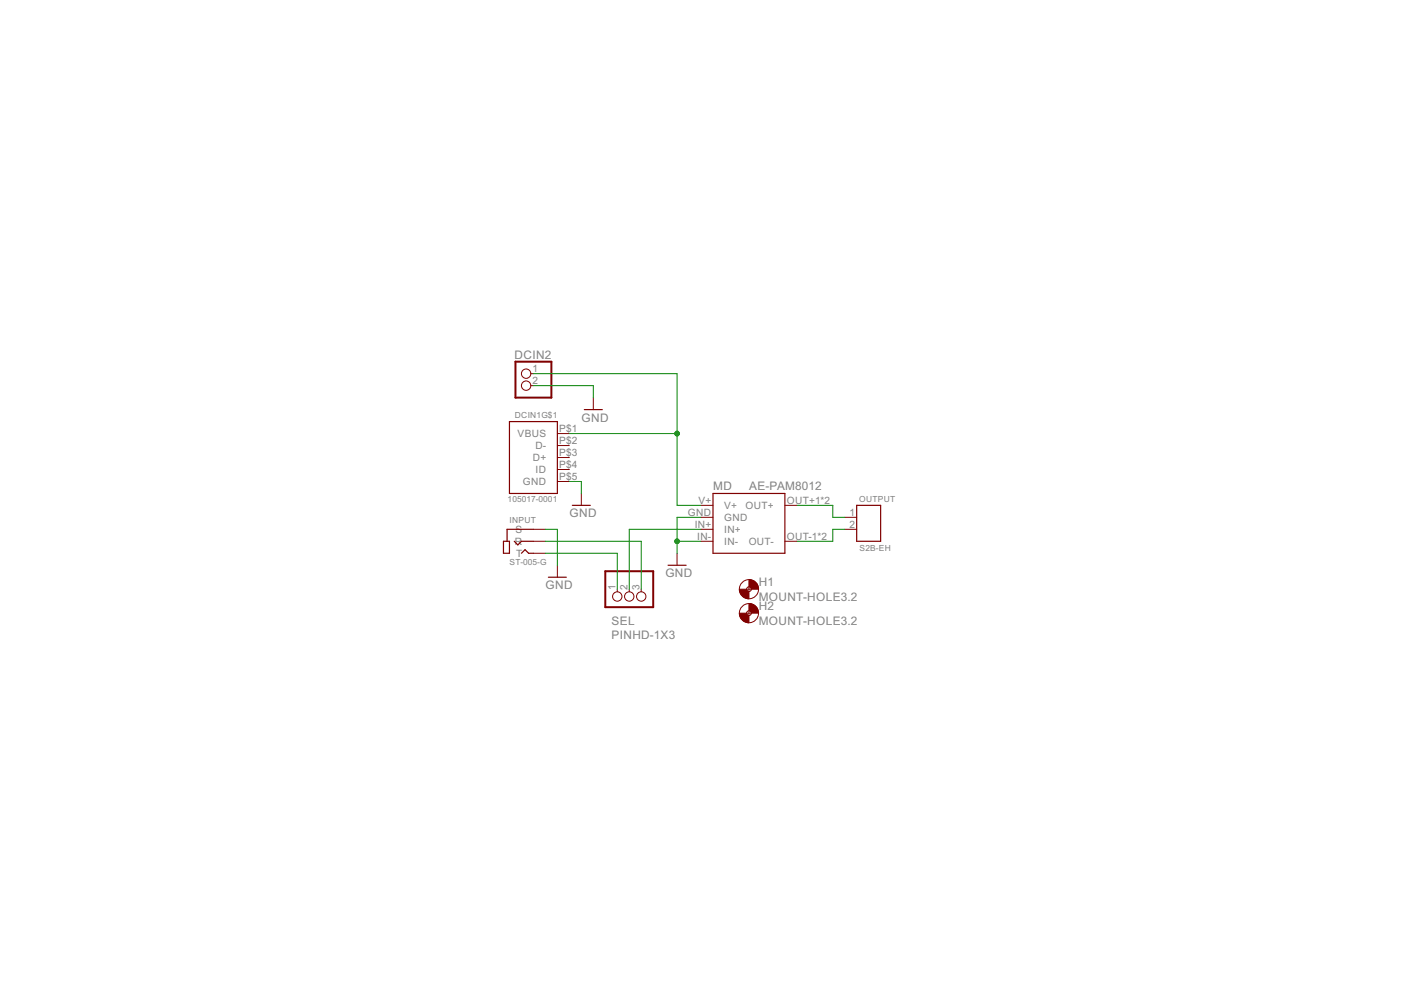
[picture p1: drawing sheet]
<svg xmlns="http://www.w3.org/2000/svg" width="297mm" height="210mm" viewBox="0 0 297 210" stroke-linecap="round" stroke-linejoin="round" font-family="sans-serif">
<g fill="none" stroke="#800000" stroke-width=".21">
<path d="M112.5 79.2h.6M112.5 81.8h.6M118.2 91.9h2.5M118.2 94.5h2.5M118.2 97h2.5M118.2 99.5h2.5M125.8 84.3v2.5M113.1 112.2h2.5M113.1 114.8h2.5M113.1 117.3h2.5M118.2 102.1h2.5M118.2 119.8v2.6"/>
<path d="M123.3 104.6v2.5M143.6 117.3v2.5M148.6 107.1h2.6M148.6 109.7h2.6M148.6 112.2h2.6M148.6 114.8h2.6M166.4 107.1h2.6M166.4 114.8h2.6M179.1 109.7h2.5M179.1 112.2h2.5M130.9 124.9v.6M133.4 124.9v.6"/>
<path d="M136 124.9v.6M158.3 124.9h1M158.3 130h1M158.8 124.4v1M158.8 129.5v1"/>
<circle cx="111.5" cy="79.2" r=".99"/>
<circle cx="111.5" cy="81.8" r=".99"/>
<circle cx="130.9" cy="126.5" r=".99"/>
<circle cx="133.4" cy="126.5" r=".99"/>
<circle cx="136" cy="126.5" r=".99"/>
<circle cx="158.8" cy="130" r="2.03"/>
<circle cx="158.8" cy="124.9" r="2.03"/>
<circle cx="158.8" cy="130" r=".51"/>
<circle cx="158.8" cy="124.9" r=".51"/>
</g>
<path d="M108 89.4h10.2v15.2h-10.2zM123.9 86.8h3.8M106.7 114.8h1.3v2.5h-1.3zM109 114.8l.8 .7 .8-.7h2.5M110.6 117.3l.7-.8 .8 .8h1M113.1 112.2h-5.6v2.6M121.3 107.1h3.9M141.6 119.8h3.9M151.2 104.6h15.2v12.7h-15.2zM181.6 107.1h5.1v7.7h-5.1zM116.3 122.4h3.8" fill="none" stroke="#800000" stroke-width=".25"/>
<path d="M109.3 76.7h7.6v7.6h-7.6zM128.3 121.1h10.2v7.6h-10.2z" fill="none" stroke="#800000" stroke-width=".42"/>
<g fill="#800000" stroke="#800000" stroke-width=".21">
<path d="M158.8 122.9a2 2 0 0 1 2 2h-1.5l-.2-.4-.3-.1z" fill-rule="evenodd"/>
<path d="M156.8 124.9h1.5l.1 .3 .4 .2v1.6a2.04 2.04 0 0 1-2-2.1z" fill-rule="evenodd"/>
<path d="M158.8 128a2 2 0 0 1 2 2h-1.5l-.2-.4-.3-.1z" fill-rule="evenodd"/>
<path d="M156.8 130h1.5l.1 .3 .4 .2v1.5a2.04 2.04 0 0 1-2-2z" fill-rule="evenodd"/>
</g>
<path d="M113.1 79.2h30.5v27.9h5M113.1 81.8h12.7v2.5M120.7 91.9h22.9M115.6 117.3h15.3v7.6M115.6 114.8h20.4v10.1M115.6 112.2h2.6v7.6M120.7 102.1h2.6v2.5M143.6 114.8h5M148.6 112.2h-15.2v12.7M148.6 109.7h-5v7.6M169 107.1h7.6v2.6h2.5M179.1 112.2h-2.5v2.6h-7.6" fill="none" stroke="#008000" stroke-width=".21"/>
<g fill="#008000" stroke="#008000" stroke-width=".21">
<circle cx="143.6" cy="91.9" r=".51"/>
<circle cx="143.6" cy="114.8" r=".51"/>
</g>
<g font-size="2.8" fill="#808080">
<text x="109.1" y="76.1">DCIN2</text>
<text x="123.3" y="89.4">GND</text>
<text x="151.2" y="103.9">MD</text>
<text x="158.8" y="103.9">AE-PAM8012</text>
<text x="120.8" y="109.7">GND</text>
<text x="115.7" y="124.9">GND</text>
<text x="141.1" y="122.4">GND</text>
<text x="160.9" y="124.3">H1</text>
<text x="160.9" y="127.4">MOUNT-HOLE3.2</text>
<text x="160.9" y="129.4">H2</text>
<text x="129.6" y="135.6">PINHD-1X3</text>
<text x="129.6" y="132.4">SEL</text>
<text x="160.9" y="132.5">MOUNT-HOLE3.2</text>
</g>
<g font-size="2.4" fill="#808080">
<text x="112.9" y="78.9">1</text>
<text x="112.9" y="81.4">2</text>
<text x="109.7" y="92.7">VBUS</text>
<text x="113.5" y="95.2">D-</text>
<text x="118.6" y="91.6">P$1</text>
<text x="118.6" y="94.1">P$2</text>
<text x="113" y="97.8">D+</text>
<text x="113.6" y="100.3">ID</text>
<text x="118.6" y="96.6">P$3</text>
<text x="118.6" y="99.2">P$4</text>
<text x="118.6" y="101.7">P$5</text>
<text x="110.9" y="102.8">GND</text>
<text x="148.1" y="106.8">V+</text>
<text x="153.6" y="107.9">V+</text>
<text x="158.1" y="107.9">OUT+</text>
<text x="166.8" y="106.8">OUT+1*2</text>
<text x="109.3" y="113">S</text>
<text x="145.8" y="109.3">GND</text>
<text x="147.3" y="111.9">IN+</text>
<text x="153.6" y="110.5">GND</text>
<text x="153.6" y="113">IN+</text>
<text x="180.1" y="109.3">1</text>
<text x="180.1" y="111.9">2</text>
<text x="109.2" y="115.5">R</text>
<text x="109.4" y="118.1">T</text>
<text x="147.8" y="114.4">IN-</text>
<text x="153.6" y="115.5">IN-</text>
<text x="158.7" y="115.5">OUT-</text>
<text x="166.8" y="114.4">OUT-1*2</text>
<text x="130.5" y="125.1" transform="rotate(-90 130.5 125.1)">1</text>
<text x="133.1" y="125.1" transform="rotate(-90 133.1 125.1)">2</text>
<text x="135.6" y="125.1" transform="rotate(-90 135.6 125.1)">3</text>
</g>
<g font-size="2" fill="#808080">
<text x="109.2" y="88.6">DCIN1G$1</text>
<text x="107.6" y="106.4">105017-0001</text>
<text x="182.2" y="106.5">OUTPUT</text>
<text x="108.1" y="111">INPUT</text>
<text x="108.1" y="119.8">ST-005-G</text>
<text x="182.3" y="116.9">S2B-EH</text>
</g>
</svg>
